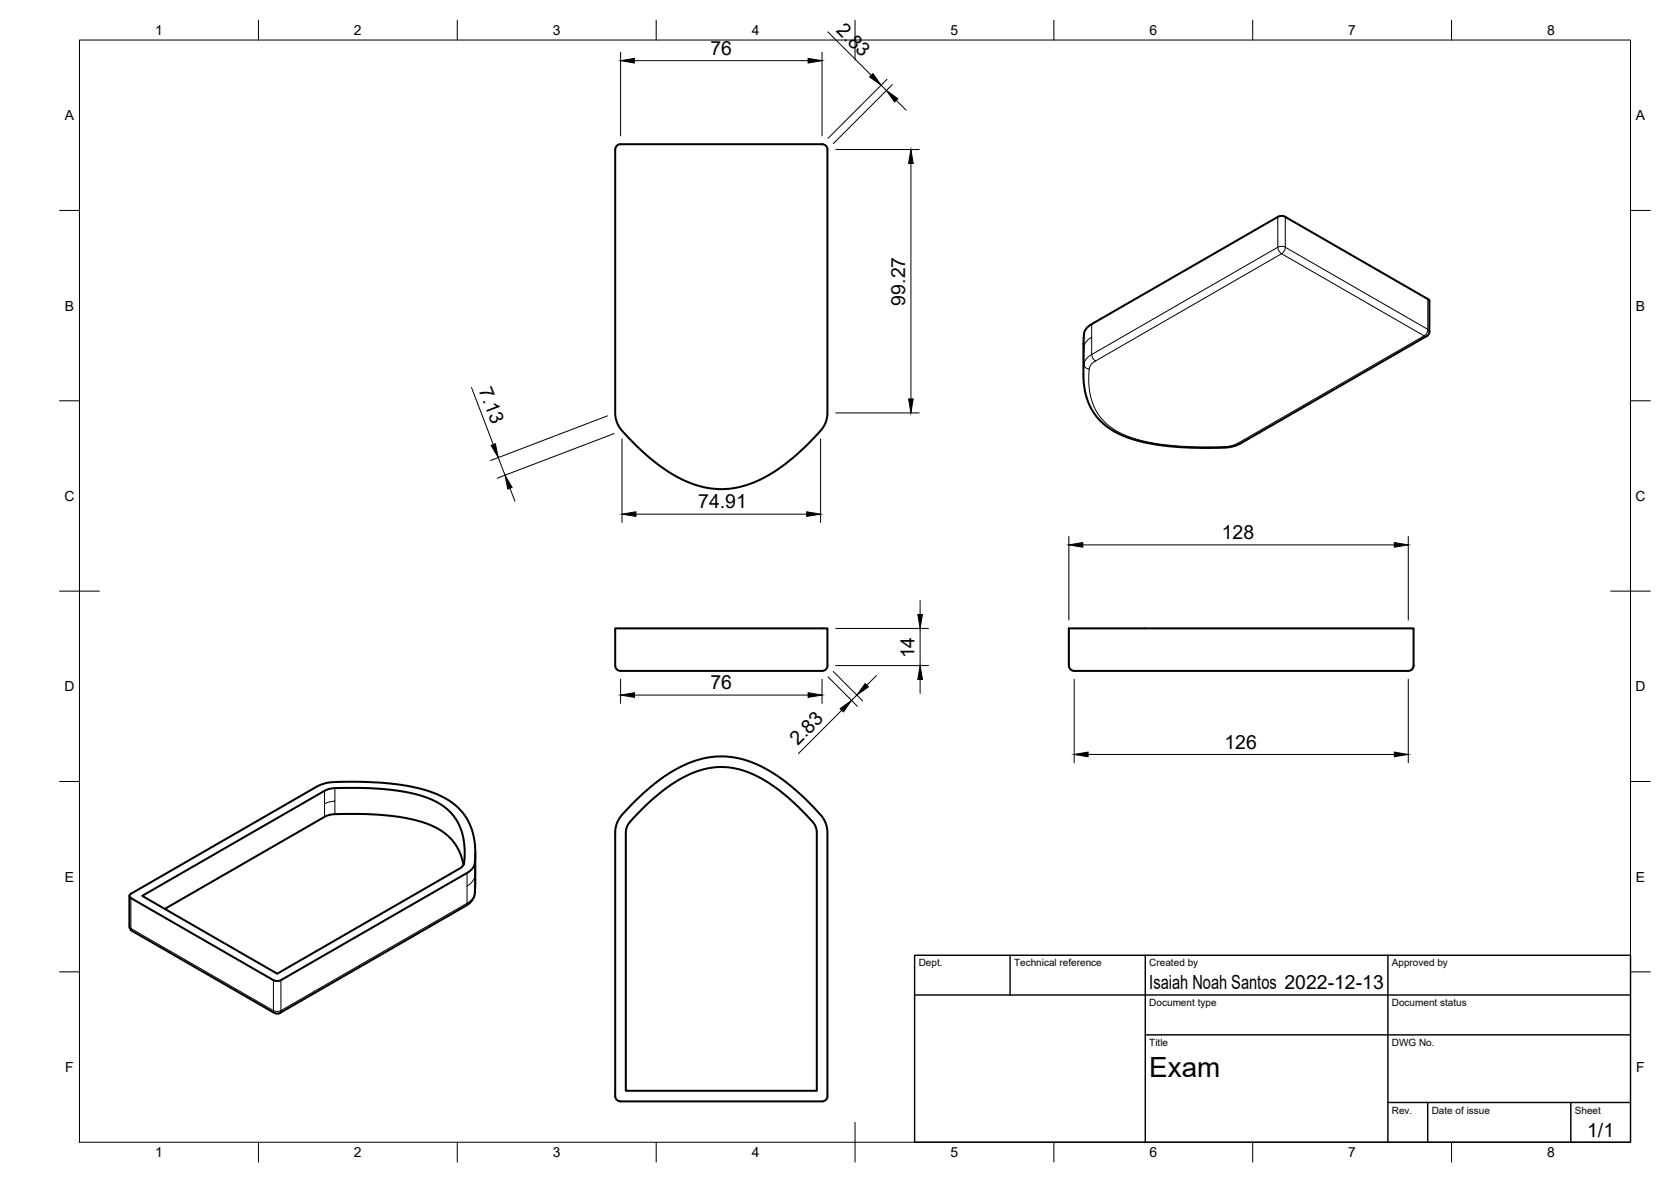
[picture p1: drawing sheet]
<svg xmlns="http://www.w3.org/2000/svg" width="420mm" height="297mm" viewBox="0 0 420 297" stroke-linecap="round" stroke-linejoin="round" font-family="sans-serif">
<!-- layer: Visible -->
<g fill="none" stroke="#000" stroke-width=".51">
<path d="M156 36.2h50.7M156 36.2a1.33 1.33 0 0 0-1.3 1.4v66.8l.5 2 1.2 1.8 4.4 4.6 3.9 3.3a27.2 27.2 0 0 0 16.2 6.8l3.1-.1a32.1 32.1 0 0 0 16.6-8.8l3.3-3.1 2.8-3.2 1-1.7 .3-1.6v-66.8a1.29 1.29 0 0 0-1.3-1.4M323.2 54.5l35.8 20.6M323.2 54.5l-1.2-.2-.7 .2-47.8 27.6-.9 1.4-.2 2.7 .1 9.5 .3 2.8 .7 2.3a15.7 15.7 0 0 0 10.9 9.4l3.1 .9 4 .8 8 .6 9.2-.1 1.6-.3 1.4-.5 47.3-27.3 .4-1v-7.6l-.4-.6M206.7 168.6h-50.7a1.34 1.34 0 0 1-1.3-1.3v-9.4h53.3v9.4a1.3 1.3 0 0 1-1.3 1.3M268.8 167.3a1.62 1.62 0 0 0 1.8 1.3h83.5a1.33 1.33 0 0 0 1.3-1.3v-9.4h-86.6v9.4M116.5 217.3l-.8-2.9-1.5-2.6-2.3-2.4-2.8-1.7-3.7-1.3-4.1-1-5.4-.6-6.5-.3a25 25 0 0 0-6.8 .3l-1 .5-40.2 23.1M119.5 214.3v7.6a6.7 6.7 0 0 1-.6 4.2l-.8 .9-.9 .6-46.8 27M161.2 203.5a37.3 37.3 0 0 1 13.7-9.5l2.6-.8a20.3 20.3 0 0 1 16.2 3.8l3.1 2.3a53.7 53.7 0 0 1 8.2 8.2l.4 1.6v65h-48v-64.9a4.2 4.2 0 0 1 1-2.6zM32.5 225.1v7.7l.2 .6 .5 .5M33.2 233.9l35.8 20.7M35.8 225.1l46.2-26.6a11.1 11.1 0 0 1 5.2-.5l6 .1 6.5 .6 4.9 .9 4.1 1.4 3 1.8 2.3 2.1 1.5 2.6 1 3.2a15.5 15.5 0 0 1-.1 6.8l-.7 .7-46 26.5z"/>
<path d="M68.7 246.3l-35.8-20.6-.2-.3v-.6l47.1-27.2 2.3-.8 5.3-.3 8.3 .2 4.9 .5 5 1 4.2 1.4 3.3 1.7 2.7 2.3 1.1 1.4 .9 1.5a17.6 17.6 0 0 1 1.3 11.3l-.8 1-.9 .6-46.8 26.9M68.8 246.3l1.1 .2 .7-.2M69.1 254.6l.6 .1 .7-.1M206.7 276.8a1.34 1.34 0 0 0 1.4-1.4l-.1-66.5-.1-1.2-.5-1.4a14 14 0 0 0-3.5-4.1 40.7 40.7 0 0 0-15.2-10.8l-2.5-.7a22.6 22.6 0 0 0-18.3 3.9l-3.4 2.4-3.8 3.3a27.7 27.7 0 0 0-5 5.5l-.7 1.5-.3 1.6v66.5a1.34 1.34 0 0 0 1.3 1.4h50.7"/>
</g>
<!-- layer: Visible Narrow -->
<g fill="none" stroke="#000" stroke-width=".25">
<path d="M321.3 54.5v7.6M323.2 54.5v7.6l35.8 20.7v-7.7M321.3 62.1l-47.1 27.2-1.3 1.2-.4 1.1M321.3 62.1l.7-.2 1.2 .2-.4 1.1-.6 .6M321.3 62.1l.4 1.1 .6 .6M322.2 63.8l35.9 20.6-46.8 27-1.6 .6-1.9 .3M322.2 63.8l-46.8 26.9M272.4 89.8l.1-2.6v4.4M272.5 84v3.2l.3-.7 .4-.8 1.3-1 .1 4.7 .3 .8 .6 .5M272.5 91.6l-.1 2.5M272.5 91.6a1.26 1.26 0 0 0 1.4 1.1M273.9 92.7l-.1 3.6 .2 2.4 .4 1.7a14.8 14.8 0 0 0 11 9.9l5.5 1.2 5.2 .6 5.4 .2h6.3"/>
<path d="M274.5 81.5v3.2M275.4 90.7l-1.1 1-.4 1M359.4 83.3l-.4-.5-.4 1.1-.5 .5 .7 .1M307.8 112.2l.1 .3M311.3 111.4h.7M84.2 198.1v3.2l-1.7 .3-.9 .4v-3.3M81.6 202v3.3M84.2 201.3v3.3M117.4 219.4v3.2M119.4 216.9v3.2l.1-2.5M32.6 232.8l.3 .5M32.9 233.3l35.8 20.7"/>
<path d="M32.9 225.7v7.6M32.9 233.3l.3 .6M117.4 227l-46.8 27M117.5 227l-.3 .6M119.4 224.5v.1M119.4 224.5l-.7 1.4-1.3 1.1M119.4 224.5v-4.4l-.7 1.5-1.3 1v4.4M119.5 221.9l-.1 2.6M68.7 246.3v7.7M68.8 253.9l.3 .7M68.8 254l1.1 .2 .7-.2M70.6 246.3v7.7"/>
<path d="M70.7 253.9l-.3 .7"/>
</g>
<!-- layer: BORDER -->
<g fill="none" stroke="#000" stroke-width=".25">
<path d="M20 10.1h390v276.9h-390zM65 5.1v5M115 5.1v5M165 5.1v5M215 5.1v10M265 5.1v5M315 5.1v5M365 5.1v5M15 52.9h5M410 52.9h5M15 100.7h5M410 100.7h5"/>
<path d="M15 148.6h10M405 148.6h10M15 196.4h5M410 196.4h5M15 244.2h5M410 244.2h5M65 287v5M115 287v5M165 287v5M215 282.1v9.9M265 287v5M315 287v5"/>
<path d="M365 287v5"/>
</g>
<!-- layer: TITLEBLOCK -->
<path d="M230 240.1h180v46.9h-180zM230 250h180M254 240.1v9.9M288 240.1v46.9M349 240.1v46.9M288 260.1h122M349 277.1h61M359 277.1v9.9M395 277.1v9.9" fill="none" stroke="#000" stroke-width=".36"/>
<!-- layer: FD_Dimensions -->
<g fill="none" stroke="#000" stroke-width=".25">
<path d="M156 13.2v20.9M159.5 15.2h43.7M206.7 13.2v20.9M208.2 8l10.9 10.9M223 19.9l-14.8 14.9M210.1 37.6h21M221.6 21.4l1.3 1.3M224.4 21.3l-14.9 14.8M225.4 25.2l2.4 2.5M229 41.1v59.2M118.6 97.4l5.4 14.3M125.3 115l1.7 4.4"/>
<path d="M152.7 104.5l-29.4 11.2M154.4 109l-29.4 11.2M156.4 110.3v21M206.3 110.3v21M210.1 103.8h21M128.2 122.7l1.3 3.3M159.9 129.2h42.9M268.8 134.8v21M272.3 136.9h78.3M354.1 134.8v21M210.1 157.9h23.4M231.4 150.9v3.5"/>
<path d="M231.4 157.9v9.4M156 170.7v6.1M159.5 174.7h43.7M206.7 170.7v6.1M208.2 170.1l7.4 7.4M209.5 168.7l7.4 7.5M210.1 167.3h23.4M211.6 178.5l-10.9 10.9M215.5 174.7l-1.4 1.3M220.4 169.7l-2.5 2.5M231.4 170.8v3.5M270.1 170.7v21"/>
<path d="M354.1 170.7v21M273.6 189.6h77"/>
</g>
<g fill="#000" stroke="#000" stroke-width=".25">
<path d="M156 15.2l3.5-.5v1.1zM203.2 14.7l3.5 .5-3.5 .6zM219.5 18.5l2.1 2.9-2.9-2.1zM222.9 22.7l2.9 2.1-.9 .8zM229 37.6l.6 3.5h-1.1zM123.5 111.9l1.1-.4 .7 3.5zM228.5 100.3h1.1l-.6 3.5zM127 119.4l1.8 3.1-1.1 .4zM156.4 129.2l3.5-.6v1.2zM202.8 128.6l3.5 .6-3.5 .6zM268.8 136.9l3.5-.6v1.2zM350.6 136.3l3.5 .6-3.5 .6z"/>
<path d="M230.8 154.4h1.1l-.5 3.5zM156 174.7l3.5-.6v1.1zM203.2 174.1l3.5 .6-3.5 .5zM211.2 178.1l2.9-2.1-2 2.9zM217.5 171.8l.9 .8-2.9 2.1zM231.4 167.3l.5 3.5h-1.1zM270.1 189.6l3.5-.6v1.2zM350.6 189l3.5 .6-3.5 .6z"/>
</g>
<text font-size="7" x="289" y="270.6">Exam</text>
<g font-size="4.9">
<text x="210.1" y="7.9" transform="rotate(45 210.1 7.9)">2.83</text>
<text x="178.6" y="13.8">76</text>
<text x="227.6" y="76.8" transform="rotate(-90 227.6 76.8)">99.27</text>
<text x="120.3" y="97.9" transform="rotate(69 120.3 97.9)">7.13</text>
<text x="175.6" y="127.7">74.91</text>
<text x="307.2" y="135.5">128</text>
<text x="230" y="165.5" transform="rotate(-90 230 165.5)">14</text>
<text x="178.6" y="173.2">76</text>
<text x="200.6" y="187.5" transform="rotate(-45 200.6 187.5)">2.83</text>
<text x="307.9" y="188.1">126</text>
<text x="289" y="248.5">Isaiah Noah Santos 2022-12-13</text>
<text x="399.1" y="285.7">1/1</text>
</g>
<g font-size="3.5">
<text x="39" y="8.8">1</text>
<text x="89" y="8.8">2</text>
<text x="139" y="8.8">3</text>
<text x="189" y="8.8">4</text>
<text x="239" y="8.8">5</text>
<text x="289" y="8.8">6</text>
<text x="339" y="8.8">7</text>
<text x="389" y="8.8">8</text>
<text x="16.3" y="30.2">A</text>
<text x="411.3" y="30.2">A</text>
<text x="16.3" y="78">B</text>
<text x="411.3" y="78">B</text>
<text x="16.2" y="125.9">C</text>
<text x="411.2" y="125.9">C</text>
<text x="16.2" y="173.7">D</text>
<text x="411.2" y="173.7">D</text>
<text x="16.3" y="221.6">E</text>
<text x="411.3" y="221.6">E</text>
<text x="16.4" y="269.4">F</text>
<text x="411.4" y="269.4">F</text>
<text x="39" y="290.8">1</text>
<text x="89" y="290.8">2</text>
<text x="139" y="290.8">3</text>
<text x="189" y="290.8">4</text>
<text x="239" y="290.8">5</text>
<text x="289" y="290.8">6</text>
<text x="339" y="290.8">7</text>
<text x="389" y="290.8">8</text>
</g>
<g font-size="2.5">
<text x="231" y="242.9">Dept.</text>
<text x="255" y="242.9">Technical reference</text>
<text x="289" y="242.9">Created by</text>
<text x="350" y="242.9">Approved by</text>
<text x="289" y="252.8">Document type</text>
<text x="350" y="252.8">Document status</text>
<text x="289" y="262.9">Title</text>
<text x="350" y="262.9">DWG No.</text>
<text x="350" y="279.9">Rev.</text>
<text x="360" y="279.9">Date of issue</text>
<text x="396" y="279.9">Sheet</text>
</g>
</svg>
